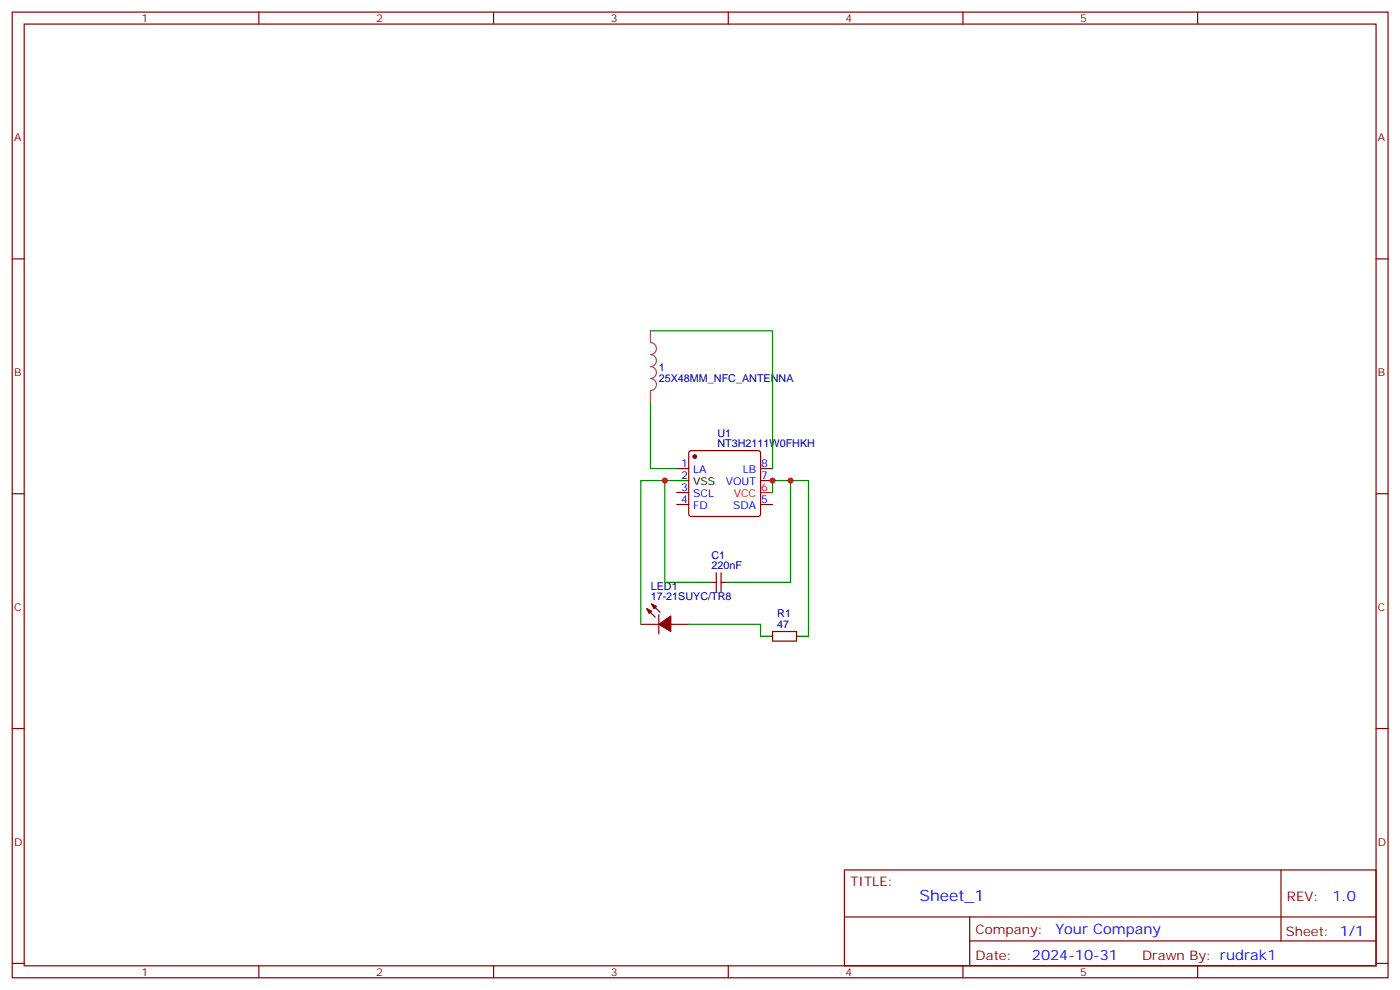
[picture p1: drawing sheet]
<svg xmlns="http://www.w3.org/2000/svg" width="412mm" height="292mm" viewBox="0 0 412 292" stroke-linecap="round" stroke-linejoin="round" font-family="sans-serif">
<g fill="none" stroke="#870000" stroke-width=".35">
<path d="M3.6 3.6h405.3v284.3h-405.3zM7.1 7.1h398.3v277.3h-398.3zM76.3 3.6v3.5M145.4 3.6v3.5M214.6 3.6v3.5M283.7 3.6v3.5M352.8 3.6v3.5M3.6 76.2h3.5M405.4 76.2h3.5M199.4 138h3.5M203.2 132.9l.4-.2h19.8l.5 .2 .2 .5v18l-.2 .5-.5 .2h-19.8l-.5-.3-.2-.4v-18zM224.1 138h3.5"/>
<path d="M3.6 145.4h3.5M199.4 148.6h3.5M199.4 145h3.5M224.1 141.5h3.5M224.1 148.6h3.5M405.4 145.4h3.5M190.6 179.2l2.4 2.5M192 177.8l2.5 2.5M210 171.5h1M211 168.7v5.6M212.4 168.7v5.6M212.4 171.5h1.1"/>
<path d="M188.8 183.8h5.3M194.1 181v5.7M197.6 183.8h5.3M227.6 185.9h7.1v2.9h-7.1zM3.6 214.5h3.5M405.4 214.5h3.5M248.8 256.2h156.6v28.2h-156.6zM377.4 256.2v20.9M248.8 270h156.5M285.7 277.1h119.6M285.7 270v14.1M3.6 283.7h3.5"/>
<path d="M76.3 284.4v3.5M145.4 284.4v3.5M214.6 284.4v3.5M283.7 284.4v3.5M352.8 284.4v3.5M405.4 283.7h3.5"/>
</g>
<path d="M224.1 145h3.5" fill="none" stroke="#f00" stroke-width=".35"/>
<path d="M199.4 141.5h3.5M206.4 171.5h3.6M213.5 171.5h3.5M224.1 187.4h3.5M234.7 187.4h3.5" fill="none" stroke="#000" stroke-width=".35"/>
<g fill="#870000" stroke="#870000" stroke-width=".35">
<path d="M190.6 179.2l1.4 .8-.7 .7z"/>
<path d="M192 177.8l1.4 .7-.7 .7z"/>
<path d="M194.1 183.8l3.5-2.4v4.5z"/>
<circle cx="204.7" cy="134.4" r=".53"/>
</g>
<path d="M191.6 97.4v3.5a1.76 1.76 0 0 1 1.8 1.7 1.76 1.76 0 0 1-1.8 1.8 1.76 1.76 0 0 1 1.8 1.8 1.76 1.76 0 0 1-1.8 1.7 1.76 1.76 0 0 1 1.8 1.8 1.76 1.76 0 0 1-1.8 1.8 1.76 1.76 0 0 1 1.8 1.7 1.76 1.76 0 0 1-1.8 1.8M191.6 115.1v3.5" fill="none" stroke="#a64a4a" stroke-width=".35"/>
<path d="M191.6 97.4h36v40.6M191.6 118.6v19.4h7.8M195.9 141.5v30h10.5M199.4 141.5h-10.6v42.3M227.6 145v-3.5h5.3v30h-15.9M232.9 141.5h5.3v45.9M202.9 183.8h21.2v3.6" fill="none" stroke="#008700" stroke-width=".35"/>
<g fill="#c00">
<circle cx="227.6" cy="141.5" r=".88"/>
<circle cx="232.9" cy="141.5" r=".88"/>
<circle cx="195.9" cy="141.5" r=".88"/>
</g>
<text font-size="4.6" fill="#00f" x="270.9" y="265.2">Sheet_1</text>
<g font-size="4.2" fill="#00f">
<text x="392.6" y="265.4">1.0</text>
<text x="311" y="275">Your Company</text>
<text x="304" y="282.8">2024-10-31</text>
</g>
<g font-size="3.9" fill="#800">
<text x="250.5" y="260.7">TITLE:</text>
<text x="379.2" y="265.4">REV:</text>
<text x="287.5" y="274.9">Company:</text>
<text x="378.8" y="275.6">Sheet: 1/1</text>
<text x="287.5" y="282.6">Date:</text>
<text x="336.5" y="282.7">Drawn By: rudrak1</text>
</g>
<g font-size="3.2" fill="#800">
<text x="41.7" y="6.6">1</text>
<text x="110.8" y="6.6">2</text>
<text x="180" y="6.6">3</text>
<text x="249.1" y="6.6">4</text>
<text x="318.3" y="6.6">5</text>
<text x="4.1" y="41.7">A</text>
<text x="405.9" y="41.7">A</text>
<text x="4.1" y="110.8">B</text>
<text x="405.9" y="110.8">B</text>
<text x="4.1" y="180">C</text>
<text x="405.9" y="180">C</text>
<text x="4.1" y="249.1">D</text>
<text x="405.9" y="249.1">D</text>
<text x="41.7" y="287.4">1</text>
<text x="110.8" y="287.4">2</text>
<text x="180" y="287.4">3</text>
<text x="249.1" y="287.4">4</text>
<text x="318.3" y="287.4">5</text>
</g>
<g font-size="3.2" fill="#000080">
<text x="194.1" y="112.3">25X48MM_NFC_ANTENNA</text>
<text x="194.1" y="109.2">1</text>
<text x="211.4" y="131.6">NT3H2111W0FHKH</text>
<text x="211.4" y="128.7">U1</text>
<text x="209.6" y="167.6">220nF</text>
<text x="209.6" y="164.7">C1</text>
<text x="191.7" y="173.6">LED1</text>
<text x="191.7" y="176.8">17-21SUYC/TR8</text>
<text x="229" y="184.9">47</text>
<text x="229" y="181.7">R1</text>
</g>
<g font-size="3.2" fill="#00f">
<text x="200.7" y="137.6">1</text>
<text x="224.3" y="137.6">8</text>
<text x="204.2" y="139.4">LA</text>
<text x="213.8" y="142.9">VOUT</text>
<text x="218.8" y="139.4">LB</text>
<text x="224.3" y="141.1">7</text>
<text x="200.7" y="148.2">4</text>
<text x="200.7" y="144.7">3</text>
<text x="204.2" y="150">FD</text>
<text x="204.2" y="146.4">SCL</text>
<text x="216" y="150">SDA</text>
<text x="224.3" y="148.2">5</text>
</g>
<g font-size="3.2">
<text x="200.7" y="141.1">2</text>
<text x="204.2" y="142.9">VSS</text>
</g>
<g font-size="3.2" fill="#f00">
<text x="216.2" y="146.4">VCC</text>
<text x="224.3" y="144.7">6</text>
</g>
</svg>
